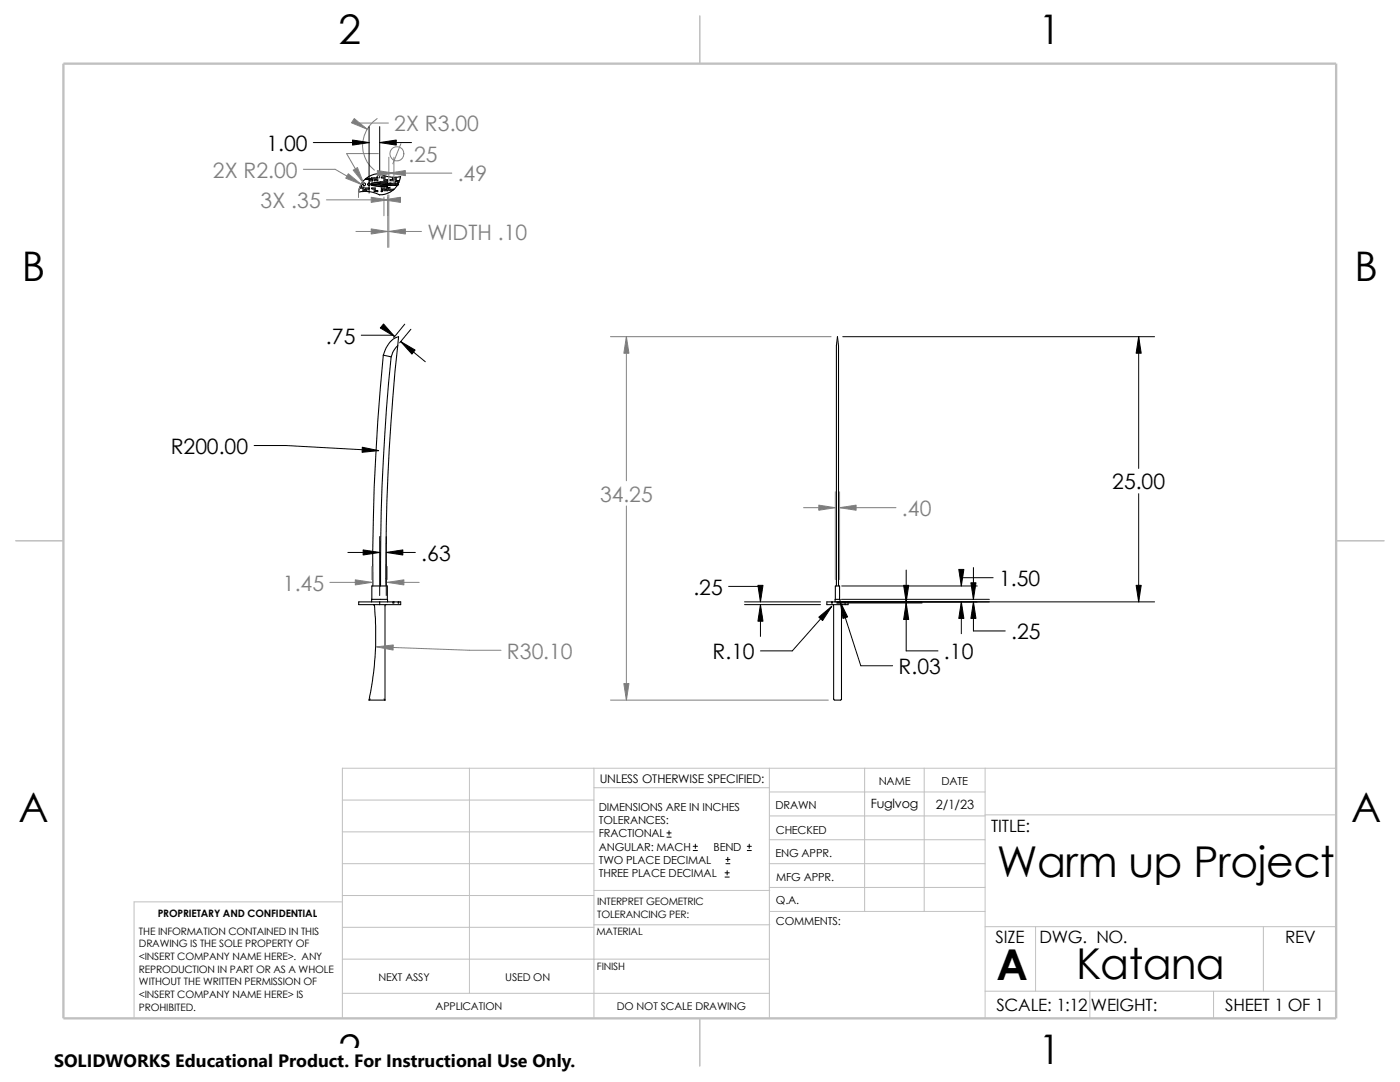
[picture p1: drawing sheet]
<svg xmlns="http://www.w3.org/2000/svg" width="279mm" height="216mm" viewBox="0 0 279 216" stroke-linecap="round" stroke-linejoin="round" font-family="sans-serif">
<g fill="none" stroke="#c0c0c0" stroke-width=".2">
<path d="M68.3 159.6h50.2M93.7 153.3v44.9M118.5 153.3v49.9M118.5 157.2h35M153.5 158h43.1M153.5 153.3v49.9M172.6 153.3v28.6M184.4 153.3v28.6M196.6 153.3v49.9M266.7 153.3h-198.4v49.9M68.3 178.7h50.2M68.3 172.3h50.2"/>
<path d="M68.3 166h50.2M68.3 180h-41.5v23.2M118.5 177.7h35.1M153.5 167.6h43.1M153.5 162.8h43.1M153.5 172.3h43.1M153.5 177.1h43.1M196.6 162.6h70.1M68.3 185h50.2M68.3 198.2h85.2M68.3 191.4h85.2M118.5 184.5h35.1"/>
<path d="M153.6 181.9h43M196.6 197.8h70.1M196.6 184.9h70.1M206.7 184.9v12.9M217.5 197.8v5.4M242.2 197.8v5.4M252.1 184.9v12.9"/>
</g>
<path d="M139.7 3.2v9.5M3.1 107.9h9.6M266.7 107.9h9.5M139.7 203.2v9.5" fill="none" stroke="#c0c0c0" stroke-width=".21"/>
<path d="M12.7 12.7h254v190.5h-254z" fill="none" stroke="#c0c0c0" stroke-width=".47"/>
<g fill="none" stroke="#000" stroke-width=".21">
<path d="M71.6 38.4l1-.2h1.1l1.2 .3 .8 .4M71.9 37.1v.4h.5v.6h.8v-.4h.4M71.9 37.1l-.4 1.2M72.1 36.8l-.2 .3M72.1 36.8v.5h.5v.5h.4v-.3h.7l-.1 .3M72.9 35.8l-.8 1M73.1 35.6l-.2 .2M73.7 36.5v.5M74.2 36.6v.4M74.2 37h.1M74.2 37l1.7 .3M74.3 37.7h.4v.5h.6"/>
<path d="M74.3 37.7l-.1-.2h.7v.5h.5l-.1 .3M74.4 36.8l1.6 .2h2.1M74.4 36.8h2.1M75.4 35.4v.7h-.7v-.4h-.4v.4h-.6v-.3h-.8M75.4 35.4l-.2-.1v.6h-.3v-.4h-.8v.4h-.2v-.3h-.8M75.7 34.7l2 .6 1.1 .1 1.2-.1M75.8 34.7l-1.5 .2-1.2 .7M75.9 36.4h.1M75.9 37.2h.1M75.9 36.3h.1M75.9 37.3h.1M75.9 36.3l-1.7 .3"/>
<path d="M75.9 36.3h1.4v.3M75.9 36.4h1.4v.2M75.9 36.4l-1.7 .2M76.5 36.8l1.6 .2M76.5 36.8h3M77.3 36v-.1h-.5v-.6h-.7l.1 .2h.4v.6h.7M77.3 37v.2h-1.4M77.3 37v.3h-1.4M77.7 36.6h.3M77.7 37h.3M77.9 36.1h.6v-.4h.4v.5h.5v.4M78.1 36.6h1.3"/>
<path d="M78.1 36.6l-1.6 .2M78.1 36.6h-2.1l-1.6 .2M78.4 38l-1.2 .7-1.4 .2M78.4 38h-.8v-.4h-.2v.5h-.8v-.4h-.3v.5l-.3-.1M78.6 37.8h-.8v-.4h-.6v.4h-.4v-.3h-.7v.6M78.6 37.8l-.2 .2M78.7 36.5l.3 .1M79 37h-.3M79.3 37l-.7 .8M79.4 36.6l.1 .2M79.5 36.8l-.1 .2h-1.3M79.5 36.4v.3"/>
<path d="M79.9 35.2l-.3 1.2v-.4h-.5v-.5h-.8v.4h-.5l.1 .1M76.5 70.9a439.6 439.6 0 0 0-2.1 46M76.5 70.9l1.6 .3M78.1 71.2a426.2 426.2 0 0 0-2.2 45.7M79.4 69l.1-1.8a3.9 3.9 0 0 0-2.7 2.7l-.3 1M79.4 69l-.8 1-.5 1.2M79.4 69a411.3 411.3 0 0 0-2.4 47.9M74.2 119.6h.1M74.2 119.6h3.1M75.9 119.6h.1M75.9 116.9h.1M77.3 119.6l.1 .5"/>
<path d="M77.3 119.6v-2.7h-3.1l-.1 3.2M166.7 119.6l-.1 .5M166.7 119.6h.9M166.7 119.6v-2.7h.9v2.7M166.9 116.9v-47.9l.2-1.8 .2 1.8v47.9M167.6 119.6l.1 .5M73.7 139.7h3.1M73.9 139.5l-.2 .2M74.5 120.6l.2 .2M74.7 120.8a63.7 63.7 0 0 1-1 18.9M75.8 120.1h2.6M75.8 120.1v.5"/>
<path d="M75.8 120.1h-4.2v.5h4.2M76.6 139.5l.2 .2M77 120.6l-.2 .1v19M78.4 120.1v.2h.2v-.2M78.6 120.1h.9M78.6 120.1h-.2M79.5 120.1v.2h.1v-.2M79.5 120.1h.1M79.6 120.1h.4v.5h-4.2M165.9 120.1v.2h.2v-.2M165.9 120.1h.2M165.9 120.1h-.9v.5h3.7"/>
<path d="M166.1 120.1h1.1M166.2 120.6l.2 .3v18.7l.2 .1h1.1l.2-.1v-18.9l.2-.1M167.2 120.1h.3M167.2 120.1v.2h.3v-.2M167.5 120.1h1.2M168.7 120.1h.5v.5h-.5M168.7 120.1v.5"/>
<circle cx="72.7" cy="36.8" r=".26"/>
<circle cx="73.6" cy="36.8" r=".28"/>
</g>
<g fill="none" stroke="#000" stroke-width=".2">
<path d="M62.5 28.4h11.2M73.7 25.3v13.2M75.8 25.3v10.2M75.8 28.4h6.3M72.1 66.9h6.3l.3 .2M80 68.2l4.9 4M80.8 64.7l-2.2 2.7M82 65.7l-2.2 2.7M168.2 67.2h62.2M227.2 67.2v26.3M50.7 88.9h6.4l18.5 1M227.2 98.5v21.6"/>
<path d="M69.4 110.2h6.4M75.8 107.1v11.7M77.1 110.2h5.8M77.1 107.1v11.7M145.4 117h6.4v3.1M167.9 119.6h29.5M168 116.9h27M180.8 113.7v6.4M194.3 113.2v6.4M198.2 115.3h-6.3v1.6M148.6 120.1h15.1M148.6 120.6h15.1"/>
<path d="M151.8 120.6v6.4M166 121l-7.9 8.9h-6.3M166.9 120.3h17.1M166.9 120.1h63.5M167.7 120.1l4.1 12.7h6.3M180.8 120.3v9.6h6.4M191.9 120.1v6.3M194.3 120.1v5.8h6.3M133.1 167h.8M133.1 166.2h.8M133.5 165.8v.8M138.3 169.7h.9"/>
<path d="M138.3 168.9h.9M138.8 168.4v.9M144.7 175h.8M144.7 174.2h.8M144.9 172.3h.8M144.9 171.5h.8M145.1 173.7v.9M145.2 171.1v.8M149.1 169.7h.8M149.1 168.9h.8M149.5 168.4v.9"/>
</g>
<g fill="none" stroke="#808080" stroke-width=".2">
<path d="M60.5 33.8h6.4l5.2 3M65.2 39.9h12.2M72.3 36.5a4 4 0 0 0-.8 2.9M75.3 23.7a6.4 6.4 0 0 0-.6 10.3M75.5 30.6h-6.3l3.4 5.9M76.6 39.3v3.8M77.4 38.9v10.5M77.5 24.6h-6.3l2.1 1.2M77.6 31.4v5M77.6 38.9v10.5M77.6 34.5h12.6M78.6 31.4v5.1"/>
<path d="M80 28.7l-1.6 4M71 46.2h6.4M77.6 46.2h6.5M121.8 67.2h44.1M125 67.2v28.7M166.7 98.1v17.6M167.6 98.1v17.6M65.8 116.2h8.4M74.2 113v2.7M77.3 113v2.7M77.3 116.2h6.4M125 101v38.7"/>
<path d="M160.4 101.3h6.3M167.6 101.3h11.2M75.1 129.1l18.5 .7h6.4M121.8 139.7h43.5"/>
<circle cx="79.2" cy="30.7" r="1.41"/>
</g>
<g fill="#808080" stroke="#808080" stroke-width=".2">
<path d="M75.1 129.1l3.4-.4-.1 1z"/>
<path d="M70.9 115.7l3.3 .5-3.3 .5z"/>
<path d="M77.3 116.2l3.3-.5v1z"/>
<path d="M124.5 136.4h1l-.5 3.3z"/>
<path d="M125 67.2l.5 3.3h-1z"/>
<path d="M163.4 100.8l3.3 .5-3.3 .5z"/>
<path d="M167.6 101.3l3.3-.5v1z"/>
<path d="M70.7 23.7l2.6 2.1-3.2-1.3z"/>
<path d="M76.6 39.9l3.3-.5v1z"/>
<path d="M75.3 34l3.3 .5-3.3 .6z"/>
<path d="M69.5 34.7l2.6 2.1-3.1-1.2z"/>
<path d="M77.6 46.2l3.3-.5v1z"/>
<path d="M74.1 45.7l3.3 .5-3.3 .5z"/>
<path d="M77.6 34.5l3.3-.5v1.1z"/>
<path d="M74.1 39.4l3.3 .5-3.3 .5z"/>
<path d="M70.5 34l.8-.6 1.3 3.1z"/>
</g>
<g fill="#000" stroke="#000" stroke-width=".2">
<path d="M70.4 27.9l3.3 .5-3.3 .6zM75.8 28.4l3.3-.5v1.1zM76.5 64.6l2.2 2.5-2.8-1.7zM80 68.2l2.8 1.6-.6 .9zM227.2 67.2l.6 3.3h-1.1zM72.3 89.2l3.3 .7-3.3 .4zM72.5 109.7l3.3 .5-3.3 .5zM77.1 110.2l3.3-.5v1zM191.3 113.6h1.1l-.5 3.3zM193.8 116.3h1l-.5 3.3zM151.8 120.6l.5 3.4h-1zM151.3 116.8h1l-.5 3.3z"/>
<path d="M163.4 123.1l2.6-2.1-1.8 2.8zM167.7 120.1l1.5 3-1 .3zM180.3 116.8h1.1l-.6 3.3zM180.8 120.3l.6 3.3h-1.1zM191.9 120.1l.5 3.3h-1.1zM194.3 120.1l.5 3.3h-1zM226.7 116.8h1.1l-.6 3.3z"/>
</g>
<path d="M10.8 209.2h104.1v6.7h-104.1z" fill="#fff"/>
<g font-size="8.5">
<text x="198.9" y="174.9">Warm up Project</text>
<text x="198.8" y="195.5">A</text>
<text x="214.8" y="195.3">Katana</text>
</g>
<g font-size="8.1">
<text x="67.6" y="8.8">2</text>
<text x="207.3" y="8.8">1</text>
<text x="4.4" y="56.1">B</text>
<text x="270.3" y="56.1">B</text>
<text x="3.7" y="164.1">A</text>
<text x="269.6" y="164.1">A</text>
<text x="67.6" y="212.3">2</text>
<text x="207.3" y="212.3">1</text>
</g>
<g font-size="4.2" fill="#808080">
<text x="78.7" y="26.2">2X R3.00</text>
<text x="42.5" y="35.4">2X R2.00</text>
<text x="81.5" y="32.3">.25</text>
<text x="52" y="41.5">3X .35</text>
<text x="91.3" y="36.2">.49</text>
<text x="85.3" y="47.8">WIDTH .10</text>
<text x="119.7" y="100.1">34.25</text>
<text x="180" y="103">.40</text>
<text x="56.5" y="117.9">1.45</text>
<text x="101.2" y="131.4">R30.10</text>
</g>
<g font-size="4.2">
<text x="53.2" y="30.1">1.00</text>
<text x="65.1" y="68.6">.75</text>
<text x="34.1" y="90.6">R200.00</text>
<text x="222" y="97.7">25.00</text>
<text x="84.1" y="111.9">.63</text>
<text x="138.4" y="118.7">.25</text>
<text x="199.4" y="117">1.50</text>
<text x="142.2" y="131.5">R.10</text>
<text x="188.4" y="131.5">.10</text>
<text x="201.8" y="127.6">.25</text>
<text x="179.3" y="134.5">R.03</text>
</g>
<text font-size="3.6" x="10.8" y="213">SOLIDWORKS Educational Product. For Instructional Use Only.</text>
<g font-size="3.4">
<text x="197.8" y="166">TITLE:</text>
<text x="198.7" y="188.1">SIZE</text>
<text x="207.5" y="188.1">DWG. NO.</text>
<text x="256.5" y="188.2">REV</text>
<text x="198.8" y="201.7">SCALE: 1:12</text>
<text x="217.7" y="201.8">WEIGHT:</text>
<text x="244.5" y="201.7">SHEET 1 OF 1</text>
</g>
<g font-size="2.5">
<text x="173.8" y="161.3">Fuglvog</text>
<text x="186.7" y="161.4">2/1/23</text>
</g>
<text font-size="2.4" x="119.7" y="156.2">UNLESS OTHERWISE SPECIFIED:</text>
<g font-size="2.2">
<text x="119.5" y="161.8">DIMENSIONS ARE IN INCHES</text>
<text x="154.8" y="161.5">DRAWN</text>
<text x="175.4" y="156.7">NAME</text>
<text x="187.9" y="156.7">DATE</text>
<text x="119.5" y="164.4">TOLERANCES:</text>
<text x="119.5" y="167.1">FRACTIONAL</text>
<text x="154.8" y="166.3">CHECKED</text>
<text x="119.5" y="172.4">TWO PLACE DECIMAL</text>
<text x="119.5" y="169.8">ANGULAR: MACH</text>
<text x="142.4" y="169.8">BEND</text>
<text x="154.8" y="171">ENG APPR.</text>
<text x="119.5" y="175">THREE PLACE DECIMAL</text>
<text x="154.9" y="175.7">MFG APPR.</text>
<text x="154.9" y="184.7">COMMENTS:</text>
<text x="154.9" y="180.5">Q.A.</text>
</g>
<g font-size="2.1">
<text x="75.5" y="195.7">NEXT ASSY</text>
<text x="100.8" y="195.7">USED ON</text>
<text x="86.9" y="201.5">APPLICATION</text>
<text x="123.1" y="201.6">DO NOT SCALE DRAWING</text>
</g>
<g font-size="2">
<text x="31.5" y="183">PROPRIETARY AND CONFIDENTIAL</text>
<text x="119.2" y="180.6">INTERPRET GEOMETRIC</text>
<text x="119.2" y="183.1">TOLERANCING PER:</text>
<text x="27.7" y="186.5">THE INFORMATION CONTAINED IN THIS</text>
<text x="27.7" y="189.1">DRAWING IS THE SOLE PROPERTY OF</text>
<text x="27.7" y="191.6">&lt;INSERT COMPANY NAME HERE&gt;. ANY</text>
<text x="119" y="186.6">MATERIAL</text>
<text x="27.7" y="194.1">REPRODUCTION IN PART OR AS A WHOLE</text>
<text x="27.7" y="196.6">WITHOUT THE WRITTEN PERMISSION OF</text>
<text x="119.1" y="193.5">FINISH</text>
<text x="27.7" y="199.1">&lt;INSERT COMPANY NAME HERE&gt; IS</text>
<text x="27.7" y="201.7">PROHIBITED.</text>
</g>
</svg>
